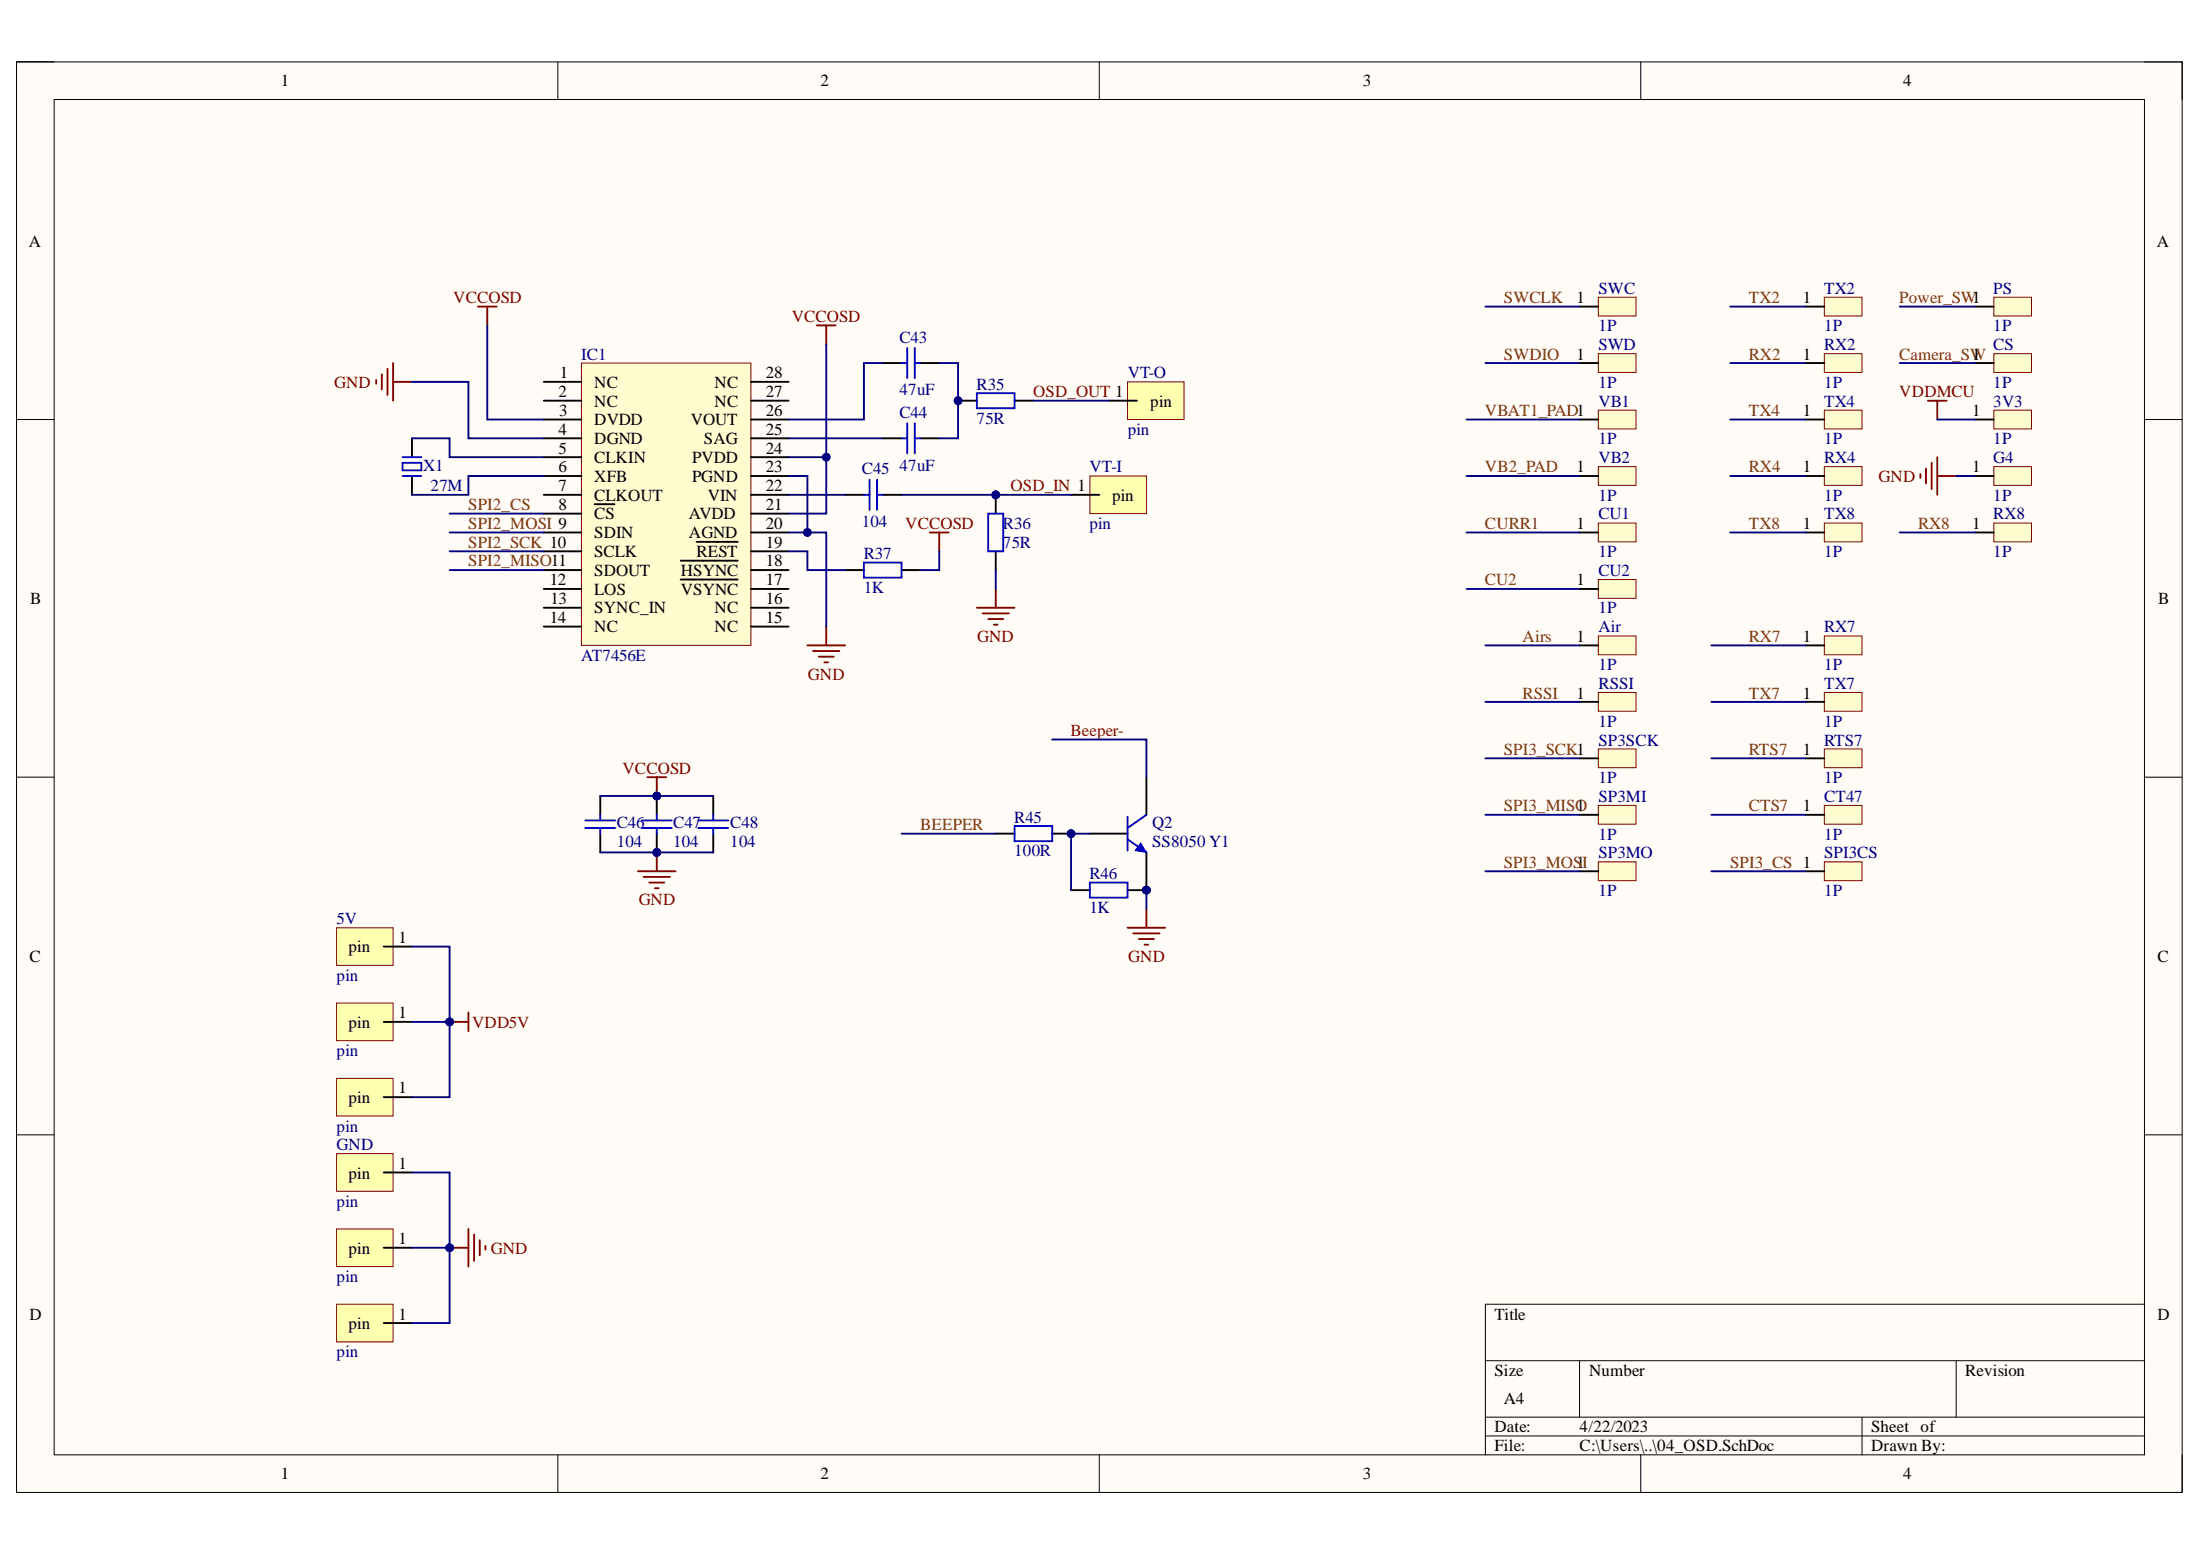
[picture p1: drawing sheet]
# Altium schematic sheet 04_OSD.SchDoc
size A4

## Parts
3V3  1P  [1P-1.0]
5V  pin  [DIAN_0.5-1.0]
5V1  pin  [DIAN_0.5-1.0]
5V2  pin  [DIAN_0.5-1.0]
Air  1P  [1P-1.0]
C43  47uF  [0805_C]
C44  47uF  [0805_C]
C45  104  [0402_C]
C46  104  [0402_C]
C47  104  [0402_C]
C48  104  [0402_C]
CS  1P  [1P-1.0]
CT47  1P  [1P-1.0]
CU1  1P  [1P-1.0]
CU2  1P  [1P-1.0]
G2  pin  [DIAN_0.5-1.0]
G3  pin  [DIAN_0.5-1.0]
G4  1P  [1P-1.0]
GND  pin  [DIAN_0.5-1.0]
IC1  AT7456E  [TSSOP28_L_E]
PS  1P  [1P-1.0]
Q2  SS8050 Y1  [SOT-23(SOT-23-3)]
R35  75R  [0402_R]
R36  75R  [0402_R]
R37  1K  [0402_R]
R45  100R  [0402_R]
R46  1K  [0402_R]
RSSI  1P  [1P-1.0]
RTS7  1P  [1P-1.0]
RX2  1P  [1P-1.0]
RX4  1P  [1P-1.0]
RX7  1P  [1P-1.0]
RX8  1P  [1P-1.0]
SP3MI  1P  [1P-1.0]
SP3MO  1P  [1P-1.0]
SP3SCK  1P  [1P-1.0]
SPI3CS  1P  [1P-1.0]
SWC  1P  [1P-1.0]
SWD  1P  [1P-1.0]
TX2  1P  [1P-1.0]
TX4  1P  [1P-1.0]
TX7  1P  [1P-1.0]
TX8  1P  [1P-1.0]
VB1  1P  [1P-1.0]
VB2  1P  [1P-1.0]
VT-I  pin  [DIAN_0.5-1.0]
VT-O  pin  [DIAN_0.5-1.0]
X1  27M  [XTAL-3225]

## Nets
GND: C46.2 C47.2 C48.2 G2.1(pin) G3.1(pin) G4.1 GND.1(pin) IC1.4(DGND) IC1.20(AGND) IC1.23(PGND) Q2.2(E) R36.1 R46.2
VCCOSD: C46.1 C47.1 C48.1 IC1.3(DVDD) IC1.21(AVDD) IC1.24(PVDD) R37.2
VDD5V: 5V.1(pin) 5V1.1(pin) 5V2.1(pin)
VDDMCU: 3V3.1
Airs: Air.1
BEEPER: R45.1
Beeper-: Q2.3(C)
Camera_SW: CS.1
CTS7: CT47.1
CU2: CU2.1
CURR1: CU1.1
OSD_IN: C45.2 R36.2 VT-I.1(pin)
OSD_OUT: R35.2 VT-O.1(pin)
Power_SW: PS.1
RSSI: RSSI.1
RTS7: RTS7.1
RX2: RX2.1
RX4: RX4.1
RX7: RX7.1
RX8: RX8.1
SPI2_CS: IC1.8(~{CS})
SPI2_MISO: IC1.11(SDOUT)
SPI2_MOSI: IC1.9(SDIN)
SPI2_SCK: IC1.10(SCLK)
SPI3_CS: SPI3CS.1
SPI3_MISO: SP3MI.1
SPI3_MOSI: SP3MO.1
SPI3_SCK: SP3SCK.1
SWCLK: SWC.1
SWDIO: SWD.1
TX2: TX2.1
TX4: TX4.1
TX7: TX7.1
TX8: TX8.1
VB2_PAD: VB2.1
VBAT1_PAD: VB1.1
NetC43_1: C43.1 IC1.26(VOUT)
NetC43_2: C43.2 C44.2 R35.1
NetC44_1: C44.1 IC1.25(SAG)
NetC45_1: C45.1 IC1.22(VIN)
NetIC1_5: IC1.5(CLKIN) X1.3
NetIC1_6: IC1.6(XFB) X1.1
NetIC1_19: IC1.19(~{REST}) R37.1
NetQ2_1: Q2.1(B) R45.2 R46.1

Not connected (* = marked no-connect by the designer): IC1 1(NC) 2(NC) 7(CLKOUT) 12(LOS) 13(SYNC_IN) 14(NC) 15(NC) 16(NC) 17(~{VSYNC}) 18(~{HSYNC}) 27(NC) 28(NC)
